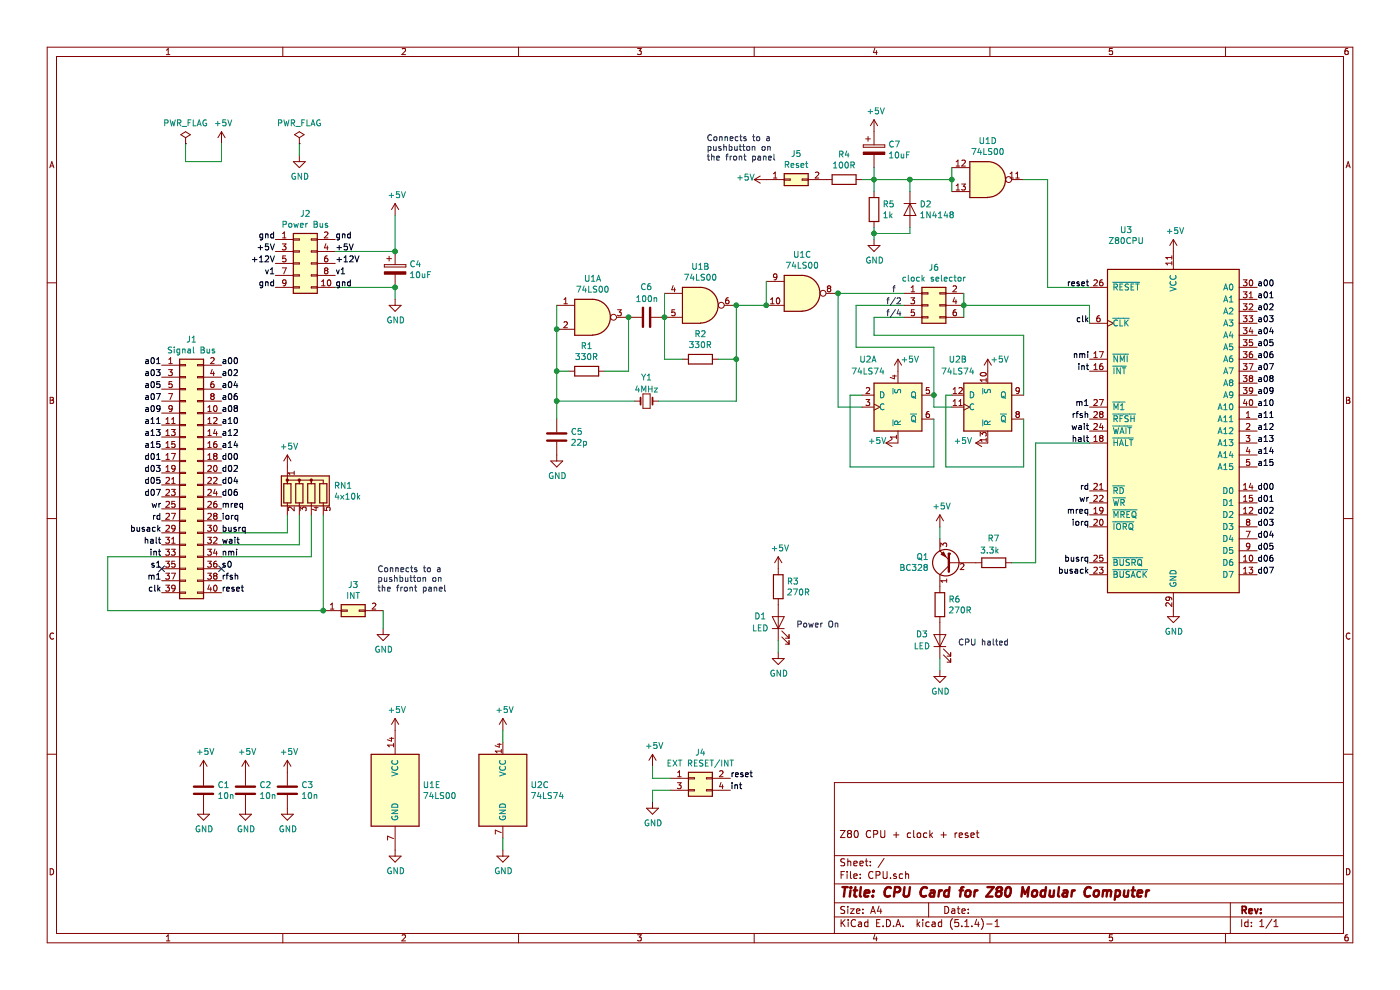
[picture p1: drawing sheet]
EESchema Schematic File Version 4
EELAYER 30 0
EELAYER END
$Descr A4 11693 8268
encoding utf-8
Sheet 1 1
Title "CPU Card for Z80 Modular Computer"
Date ""
Rev ""
Comp ""
Comment1 "Z80 CPU + clock + reset"
Comment2 ""
Comment3 ""
Comment4 ""
$EndDescr
$Comp
L CPU:Z80CPU U3
U 1 1
P 9800 3600
F 0 "U3" H 9406 5281 50  0000 C CNN
F 1 "Z80CPU" H 9406 5190 50  0000 C CNN
F 2 "Package_DIP:DIP-40_W25.4mm_Socket_LongPads" H 9800 4000 50  0001 C CNN
F 3 "www.zilog.com/manage_directlink.php?filepath=docs/z80/um0080" H 9800 4000 50  0001 C CNN
	1    9800 3600
	1    0    0    -1  
$EndComp
$Comp
L Connector_Generic:Conn_02x05_Odd_Even J2
U 1 1
P 2500 2200
F 0 "J2" H 2550 2617 50  0000 C CNN
F 1 "Power Bus" H 2550 2526 50  0000 C CNN
F 2 "Connector_PinHeader_2.54mm:PinHeader_2x05_P2.54mm_Vertical" H 2500 2200 50  0001 C CNN
F 3 "~" H 2500 2200 50  0001 C CNN
	1    2500 2200
	1    0    0    -1  
$EndComp
$Comp
L Connector_Generic:Conn_02x20_Odd_Even J1
U 1 1
P 1550 3950
F 0 "J1" H 1600 5067 50  0000 C CNN
F 1 "Signal Bus" H 1600 4976 50  0000 C CNN
F 2 "Connector_PinHeader_2.54mm:PinHeader_2x20_P2.54mm_Vertical" H 1550 3950 50  0001 C CNN
F 3 "~" H 1550 3950 50  0001 C CNN
	1    1550 3950
	1    0    0    -1  
$EndComp
Text Label 2800 2000 0    50   ~ 0
gnd
Text Label 2800 2100 0    50   ~ 0
+5V
Text Label 2800 2200 0    50   ~ 0
+12V
Text Label 2800 2300 0    50   ~ 0
v1
Text Label 2800 2400 0    50   ~ 0
gnd
Text Label 2300 2000 2    50   ~ 0
gnd
Text Label 2300 2100 2    50   ~ 0
+5V
Text Label 2300 2200 2    50   ~ 0
+12V
Text Label 2300 2300 2    50   ~ 0
v1
Text Label 2300 2400 2    50   ~ 0
gnd
Text Label 1350 3050 2    50   ~ 0
a01
Text Label 1350 3150 2    50   ~ 0
a03
Text Label 1350 3250 2    50   ~ 0
a05
Text Label 1350 3350 2    50   ~ 0
a07
Text Label 1350 3450 2    50   ~ 0
a09
Text Label 1350 3550 2    50   ~ 0
a11
Text Label 1350 3650 2    50   ~ 0
a13
Text Label 1350 3750 2    50   ~ 0
a15
Text Label 1350 3850 2    50   ~ 0
d01
Text Label 1350 3950 2    50   ~ 0
d03
Text Label 1350 4050 2    50   ~ 0
d05
Text Label 1350 4150 2    50   ~ 0
d07
Text Label 1350 4250 2    50   ~ 0
wr
Text Label 1350 4350 2    50   ~ 0
rd
Text Label 1350 4450 2    50   ~ 0
busack
Text Label 1350 4550 2    50   ~ 0
halt
Text Label 1350 4650 2    50   ~ 0
int
Text Label 1350 4750 2    50   ~ 0
s1
Text Label 1350 4850 2    50   ~ 0
m1
Text Label 1350 4950 2    50   ~ 0
clk
Text Label 1850 3050 0    50   ~ 0
a00
Text Label 1850 3150 0    50   ~ 0
a02
Text Label 1850 3250 0    50   ~ 0
a04
Text Label 1850 3350 0    50   ~ 0
a06
Text Label 1850 3450 0    50   ~ 0
a08
Text Label 1850 3550 0    50   ~ 0
a10
Text Label 1850 3650 0    50   ~ 0
a12
Text Label 1850 3750 0    50   ~ 0
a14
Text Label 1850 3850 0    50   ~ 0
d00
Text Label 1850 3950 0    50   ~ 0
d02
Text Label 1850 4050 0    50   ~ 0
d04
Text Label 1850 4150 0    50   ~ 0
d06
Text Label 1850 4250 0    50   ~ 0
mreq
Text Label 1850 4350 0    50   ~ 0
iorq
Text Label 1850 4450 0    50   ~ 0
busrq
Text Label 1850 4550 0    50   ~ 0
wait
Text Label 1850 4650 0    50   ~ 0
nmi
Text Label 1850 4750 0    50   ~ 0
s0
Text Label 1850 4850 0    50   ~ 0
rfsh
Text Label 1850 4950 0    50   ~ 0
reset
Text Label 10500 2400 0    50   ~ 0
a00
Text Label 10500 2500 0    50   ~ 0
a01
Text Label 10500 2600 0    50   ~ 0
a02
Text Label 10500 2700 0    50   ~ 0
a03
Text Label 10500 2800 0    50   ~ 0
a04
Text Label 10500 2900 0    50   ~ 0
a05
Text Label 10500 3000 0    50   ~ 0
a06
Text Label 10500 3100 0    50   ~ 0
a07
Text Label 10500 3200 0    50   ~ 0
a08
Text Label 10500 3300 0    50   ~ 0
a09
Text Label 10500 3400 0    50   ~ 0
a10
Text Label 10500 3500 0    50   ~ 0
a11
Text Label 10500 3600 0    50   ~ 0
a12
Text Label 10500 3700 0    50   ~ 0
a13
Text Label 10500 3800 0    50   ~ 0
a14
Text Label 10500 3900 0    50   ~ 0
a15
Text Label 10500 4100 0    50   ~ 0
d00
Text Label 10500 4200 0    50   ~ 0
d01
Text Label 10500 4300 0    50   ~ 0
d02
Text Label 10500 4400 0    50   ~ 0
d03
Text Label 10500 4500 0    50   ~ 0
d04
Text Label 10500 4600 0    50   ~ 0
d05
Text Label 10500 4700 0    50   ~ 0
d06
Text Label 10500 4800 0    50   ~ 0
d07
Text Label 9100 3000 2    50   ~ 0
nmi
Text Label 9100 3100 2    50   ~ 0
int
Text Label 9100 3600 2    50   ~ 0
wait
Text Label 9100 3700 2    50   ~ 0
halt
Text Label 9100 4700 2    50   ~ 0
busrq
Text Label 9100 4800 2    50   ~ 0
busack
$Comp
L power:GND #PWR032
U 1 1
P 9800 5100
F 0 "#PWR032" H 9800 4850 50  0001 C CNN
F 1 "GND" H 9805 4927 50  0000 C CNN
F 2 "" H 9800 5100 50  0001 C CNN
F 3 "" H 9800 5100 50  0001 C CNN
	1    9800 5100
	1    0    0    -1  
$EndComp
$Comp
L power:+5V #PWR031
U 1 1
P 9800 2100
F 0 "#PWR031" H 9800 1950 50  0001 C CNN
F 1 "+5V" H 9815 2273 50  0000 C CNN
F 2 "" H 9800 2100 50  0001 C CNN
F 3 "" H 9800 2100 50  0001 C CNN
	1    9800 2100
	1    0    0    -1  
$EndComp
$Comp
L power:+5V #PWR011
U 1 1
P 3300 1800
F 0 "#PWR011" H 3300 1650 50  0001 C CNN
F 1 "+5V" H 3315 1973 50  0000 C CNN
F 2 "" H 3300 1800 50  0001 C CNN
F 3 "" H 3300 1800 50  0001 C CNN
	1    3300 1800
	1    0    0    -1  
$EndComp
$Comp
L power:GND #PWR012
U 1 1
P 3300 2500
F 0 "#PWR012" H 3300 2250 50  0001 C CNN
F 1 "GND" H 3305 2327 50  0000 C CNN
F 2 "" H 3300 2500 50  0001 C CNN
F 3 "" H 3300 2500 50  0001 C CNN
	1    3300 2500
	1    0    0    -1  
$EndComp
Wire Wire Line
	3300 2500 3300 2400
Wire Wire Line
	3300 2400 2800 2400
Wire Wire Line
	3300 1800 3300 2100
Wire Wire Line
	3300 2100 2800 2100
NoConn ~ 1350 4750
NoConn ~ 1850 4750
$Comp
L 74xx:74LS00 U1
U 1 1
P 4950 2650
F 0 "U1" H 4950 2975 50  0000 C CNN
F 1 "74LS00" H 4950 2884 50  0000 C CNN
F 2 "Package_DIP:DIP-14_W7.62mm_Socket_LongPads" H 4950 2650 50  0001 C CNN
F 3 "http://www.ti.com/lit/gpn/sn74ls00" H 4950 2650 50  0001 C CNN
	1    4950 2650
	1    0    0    -1  
$EndComp
$Comp
L 74xx:74LS00 U1
U 2 1
P 5850 2550
F 0 "U1" H 5850 2875 50  0000 C CNN
F 1 "74LS00" H 5850 2784 50  0000 C CNN
F 2 "Package_DIP:DIP-14_W7.62mm_Socket_LongPads" H 5850 2550 50  0001 C CNN
F 3 "http://www.ti.com/lit/gpn/sn74ls00" H 5850 2550 50  0001 C CNN
	2    5850 2550
	1    0    0    -1  
$EndComp
$Comp
L Device:R R2
U 1 1
P 5850 3000
F 0 "R2" V 6057 3000 50  0000 C CNN
F 1 "330R" V 5966 3000 50  0000 C CNN
F 2 "Resistor_THT:R_Axial_DIN0207_L6.3mm_D2.5mm_P10.16mm_Horizontal" V 5780 3000 50  0001 C CNN
F 3 "~" H 5850 3000 50  0001 C CNN
	1    5850 3000
	0    -1   -1   0   
$EndComp
$Comp
L Device:R R1
U 1 1
P 4900 3100
F 0 "R1" V 5107 3100 50  0000 C CNN
F 1 "330R" V 5016 3100 50  0000 C CNN
F 2 "Resistor_THT:R_Axial_DIN0207_L6.3mm_D2.5mm_P10.16mm_Horizontal" V 4830 3100 50  0001 C CNN
F 3 "~" H 4900 3100 50  0001 C CNN
	1    4900 3100
	0    -1   -1   0   
$EndComp
$Comp
L Device:Crystal_Small Y1
U 1 1
P 5400 3350
F 0 "Y1" H 5400 3550 50  0000 C CNN
F 1 "4MHz" H 5400 3450 50  0000 C CNN
F 2 "Crystal:Crystal_HC49-U_Vertical" H 5400 3350 50  0001 C CNN
F 3 "~" H 5400 3350 50  0001 C CNN
	1    5400 3350
	1    0    0    -1  
$EndComp
$Comp
L Device:C C5
U 1 1
P 4650 3650
F 0 "C5" H 4765 3696 50  0000 L CNN
F 1 "22p" H 4765 3605 50  0000 L CNN
F 2 "Capacitor_THT:C_Disc_D3.8mm_W2.6mm_P2.50mm" H 4688 3500 50  0001 C CNN
F 3 "~" H 4650 3650 50  0001 C CNN
	1    4650 3650
	1    0    0    -1  
$EndComp
$Comp
L power:GND #PWR017
U 1 1
P 4650 3800
F 0 "#PWR017" H 4650 3550 50  0001 C CNN
F 1 "GND" H 4655 3627 50  0000 C CNN
F 2 "" H 4650 3800 50  0001 C CNN
F 3 "" H 4650 3800 50  0001 C CNN
	1    4650 3800
	1    0    0    -1  
$EndComp
$Comp
L Device:R R5
U 1 1
P 7300 1750
F 0 "R5" H 7370 1796 50  0000 L CNN
F 1 "1k" H 7370 1705 50  0000 L CNN
F 2 "Resistor_THT:R_Axial_DIN0207_L6.3mm_D2.5mm_P10.16mm_Horizontal" V 7230 1750 50  0001 C CNN
F 3 "~" H 7300 1750 50  0001 C CNN
	1    7300 1750
	1    0    0    -1  
$EndComp
$Comp
L Device:R R4
U 1 1
P 7050 1500
F 0 "R4" V 7257 1500 50  0000 C CNN
F 1 "100R" V 7166 1500 50  0000 C CNN
F 2 "Resistor_THT:R_Axial_DIN0207_L6.3mm_D2.5mm_P10.16mm_Horizontal" V 6980 1500 50  0001 C CNN
F 3 "~" H 7050 1500 50  0001 C CNN
	1    7050 1500
	0    -1   -1   0   
$EndComp
$Comp
L Diode:1N4148 D2
U 1 1
P 7600 1750
F 0 "D2" V 7554 1829 50  0000 L CNN
F 1 "1N4148" V 7645 1829 50  0000 L CNN
F 2 "Diode_THT:D_DO-35_SOD27_P7.62mm_Horizontal" H 7600 1575 50  0001 C CNN
F 3 "https://assets.nexperia.com/documents/d-sheet/1N4148_1N4448.pdf" H 7600 1750 50  0001 C CNN
	1    7600 1750
	0    1    1    0   
$EndComp
Wire Wire Line
	7200 1500 7300 1500
Connection ~ 7300 1500
$Comp
L power:+5V #PWR023
U 1 1
P 7300 1100
F 0 "#PWR023" H 7300 950 50  0001 C CNN
F 1 "+5V" H 7315 1273 50  0000 C CNN
F 2 "" H 7300 1100 50  0001 C CNN
F 3 "" H 7300 1100 50  0001 C CNN
	1    7300 1100
	1    0    0    -1  
$EndComp
$Comp
L power:GND #PWR024
U 1 1
P 7300 2000
F 0 "#PWR024" H 7300 1750 50  0001 C CNN
F 1 "GND" H 7305 1827 50  0000 C CNN
F 2 "" H 7300 2000 50  0001 C CNN
F 3 "" H 7300 2000 50  0001 C CNN
	1    7300 2000
	1    0    0    -1  
$EndComp
$Comp
L power:PWR_FLAG #FLG01
U 1 1
P 1550 1200
F 0 "#FLG01" H 1550 1275 50  0001 C CNN
F 1 "PWR_FLAG" H 1550 1373 50  0000 C CNN
F 2 "" H 1550 1200 50  0001 C CNN
F 3 "~" H 1550 1200 50  0001 C CNN
	1    1550 1200
	1    0    0    -1  
$EndComp
$Comp
L power:PWR_FLAG #FLG02
U 1 1
P 2500 1200
F 0 "#FLG02" H 2500 1275 50  0001 C CNN
F 1 "PWR_FLAG" H 2500 1373 50  0000 C CNN
F 2 "" H 2500 1200 50  0001 C CNN
F 3 "~" H 2500 1200 50  0001 C CNN
	1    2500 1200
	1    0    0    -1  
$EndComp
$Comp
L power:GND #PWR09
U 1 1
P 2500 1300
F 0 "#PWR09" H 2500 1050 50  0001 C CNN
F 1 "GND" H 2505 1127 50  0000 C CNN
F 2 "" H 2500 1300 50  0001 C CNN
F 3 "" H 2500 1300 50  0001 C CNN
	1    2500 1300
	1    0    0    -1  
$EndComp
$Comp
L power:+5V #PWR03
U 1 1
P 1850 1200
F 0 "#PWR03" H 1850 1050 50  0001 C CNN
F 1 "+5V" H 1865 1373 50  0000 C CNN
F 2 "" H 1850 1200 50  0001 C CNN
F 3 "" H 1850 1200 50  0001 C CNN
	1    1850 1200
	1    0    0    -1  
$EndComp
Wire Wire Line
	1550 1200 1550 1350
Wire Wire Line
	1550 1350 1850 1350
Wire Wire Line
	1850 1350 1850 1200
Wire Wire Line
	2500 1200 2500 1300
$Comp
L power:GND #PWR02
U 1 1
P 1700 6750
F 0 "#PWR02" H 1700 6500 50  0001 C CNN
F 1 "GND" H 1705 6577 50  0000 C CNN
F 2 "" H 1700 6750 50  0001 C CNN
F 3 "" H 1700 6750 50  0001 C CNN
	1    1700 6750
	1    0    0    -1  
$EndComp
$Comp
L 74xx:74LS74 U2
U 1 1
P 7500 3400
F 0 "U2" H 7250 3800 50  0000 C CNN
F 1 "74LS74" H 7250 3700 50  0000 C CNN
F 2 "Package_DIP:DIP-14_W7.62mm_Socket_LongPads" H 7500 3400 50  0001 C CNN
F 3 "74xx/74hc_hct74.pdf" H 7500 3400 50  0001 C CNN
	1    7500 3400
	1    0    0    -1  
$EndComp
Wire Wire Line
	7000 3400 7200 3400
Wire Wire Line
	7200 3300 7100 3300
Wire Wire Line
	7100 3300 7100 3900
Wire Wire Line
	7100 3900 7800 3900
Wire Wire Line
	7800 3900 7800 3500
$Comp
L power:+5V #PWR025
U 1 1
P 7500 3100
F 0 "#PWR025" H 7500 2950 50  0001 C CNN
F 1 "+5V" H 7600 3200 50  0000 C CNN
F 2 "" H 7500 3100 50  0001 C CNN
F 3 "" H 7500 3100 50  0001 C CNN
	1    7500 3100
	1    0    0    -1  
$EndComp
$Comp
L power:+5V #PWR026
U 1 1
P 7500 3700
F 0 "#PWR026" H 7500 3550 50  0001 C CNN
F 1 "+5V" V 7515 3873 50  0000 C CNN
F 2 "" H 7500 3700 50  0001 C CNN
F 3 "" H 7500 3700 50  0001 C CNN
	1    7500 3700
	0    -1   -1   0   
$EndComp
$Comp
L 74xx:74LS74 U2
U 2 1
P 8250 3400
F 0 "U2" H 8000 3800 50  0000 C CNN
F 1 "74LS74" H 8000 3700 50  0000 C CNN
F 2 "Package_DIP:DIP-14_W7.62mm_Socket_LongPads" H 8250 3400 50  0001 C CNN
F 3 "74xx/74hc_hct74.pdf" H 8250 3400 50  0001 C CNN
	2    8250 3400
	1    0    0    -1  
$EndComp
Wire Wire Line
	7800 3300 7800 3400
Wire Wire Line
	7800 3400 7950 3400
Wire Wire Line
	7950 3300 7900 3300
Wire Wire Line
	7900 3300 7900 3900
Wire Wire Line
	7900 3900 8550 3900
Wire Wire Line
	8550 3900 8550 3500
$Comp
L power:+5V #PWR029
U 1 1
P 8250 3100
F 0 "#PWR029" H 8250 2950 50  0001 C CNN
F 1 "+5V" H 8350 3200 50  0000 C CNN
F 2 "" H 8250 3100 50  0001 C CNN
F 3 "" H 8250 3100 50  0001 C CNN
	1    8250 3100
	1    0    0    -1  
$EndComp
$Comp
L power:+5V #PWR030
U 1 1
P 8250 3700
F 0 "#PWR030" H 8250 3550 50  0001 C CNN
F 1 "+5V" V 8265 3828 50  0000 L CNN
F 2 "" H 8250 3700 50  0001 C CNN
F 3 "" H 8250 3700 50  0001 C CNN
	1    8250 3700
	0    -1   -1   0   
$EndComp
Wire Wire Line
	7150 2550 7150 2900
Wire Wire Line
	7150 2900 7800 2900
Wire Wire Line
	7800 2900 7800 3300
Connection ~ 7800 3300
Wire Wire Line
	7300 2650 7300 2800
Wire Wire Line
	7300 2800 8550 2800
Wire Wire Line
	8550 2800 8550 3300
Wire Wire Line
	8050 2450 8050 2550
Wire Wire Line
	8050 2550 8050 2650
Connection ~ 8050 2550
Wire Wire Line
	9100 2550 9100 2700
Wire Wire Line
	7000 3400 7000 2450
$Comp
L 74xx:74LS00 U1
U 5 1
P 3300 6600
F 0 "U1" H 3530 6646 50  0000 L CNN
F 1 "74LS00" H 3530 6555 50  0000 L CNN
F 2 "Package_DIP:DIP-14_W7.62mm_Socket_LongPads" H 3300 6600 50  0001 C CNN
F 3 "http://www.ti.com/lit/gpn/sn74ls00" H 3300 6600 50  0001 C CNN
	5    3300 6600
	1    0    0    -1  
$EndComp
$Comp
L 74xx:74LS74 U2
U 3 1
P 4200 6600
F 0 "U2" H 4430 6646 50  0000 L CNN
F 1 "74LS74" H 4430 6555 50  0000 L CNN
F 2 "Package_DIP:DIP-14_W7.62mm_Socket_LongPads" H 4200 6600 50  0001 C CNN
F 3 "74xx/74hc_hct74.pdf" H 4200 6600 50  0001 C CNN
	3    4200 6600
	1    0    0    -1  
$EndComp
$Comp
L power:+5V #PWR015
U 1 1
P 4200 6100
F 0 "#PWR015" H 4200 5950 50  0001 C CNN
F 1 "+5V" H 4215 6273 50  0000 C CNN
F 2 "" H 4200 6100 50  0001 C CNN
F 3 "" H 4200 6100 50  0001 C CNN
	1    4200 6100
	1    0    0    -1  
$EndComp
$Comp
L power:GND #PWR016
U 1 1
P 4200 7100
F 0 "#PWR016" H 4200 6850 50  0001 C CNN
F 1 "GND" H 4205 6927 50  0000 C CNN
F 2 "" H 4200 7100 50  0001 C CNN
F 3 "" H 4200 7100 50  0001 C CNN
	1    4200 7100
	1    0    0    -1  
$EndComp
Wire Wire Line
	1850 4450 2400 4450
Wire Wire Line
	2400 4300 2400 4450
$Comp
L power:+5V #PWR06
U 1 1
P 2400 3900
F 0 "#PWR06" H 2400 3750 50  0001 C CNN
F 1 "+5V" H 2415 4073 50  0000 C CNN
F 2 "" H 2400 3900 50  0001 C CNN
F 3 "" H 2400 3900 50  0001 C CNN
	1    2400 3900
	1    0    0    -1  
$EndComp
Wire Wire Line
	1850 4650 2600 4650
Wire Wire Line
	1850 4550 2500 4550
$Comp
L Device:C C6
U 1 1
P 5400 2650
F 0 "C6" V 5650 2600 50  0000 L CNN
F 1 "100n" V 5550 2550 50  0000 L CNN
F 2 "Capacitor_THT:C_Disc_D3.8mm_W2.6mm_P2.50mm" H 5438 2500 50  0001 C CNN
F 3 "~" H 5400 2650 50  0001 C CNN
	1    5400 2650
	0    -1   -1   0   
$EndComp
$Comp
L 74xx:74LS00 U1
U 3 1
P 6700 2450
F 0 "U1" H 6700 2775 50  0000 C CNN
F 1 "74LS00" H 6700 2684 50  0000 C CNN
F 2 "Package_DIP:DIP-14_W7.62mm_Socket_LongPads" H 6700 2450 50  0001 C CNN
F 3 "http://www.ti.com/lit/gpn/sn74ls00" H 6700 2450 50  0001 C CNN
	3    6700 2450
	1    0    0    -1  
$EndComp
Wire Wire Line
	4650 3500 4650 3350
Wire Wire Line
	4750 3100 4650 3100
Connection ~ 4650 3100
Wire Wire Line
	4650 3100 4650 2750
Wire Wire Line
	5050 3100 5250 3100
Wire Wire Line
	5250 3100 5250 2650
Connection ~ 5250 2650
Wire Wire Line
	5700 3000 5550 3000
Wire Wire Line
	5550 3000 5550 2650
Connection ~ 5550 2650
Wire Wire Line
	6150 2550 6150 3000
Wire Wire Line
	6150 3000 6000 3000
Wire Wire Line
	6150 2550 6400 2550
Connection ~ 6150 2550
Wire Wire Line
	5300 3350 4650 3350
Connection ~ 4650 3350
Wire Wire Line
	4650 3350 4650 3100
Wire Wire Line
	5500 3350 6150 3350
Wire Wire Line
	6150 3350 6150 3000
Connection ~ 6150 3000
Connection ~ 7000 2450
Text Notes 7450 2450 0    50   ~ 0
f
Text Notes 7400 2550 0    50   ~ 0
f/2
Text Notes 7400 2650 0    50   ~ 0
f/4
Wire Wire Line
	900  5100 900  4650
Wire Wire Line
	900  4650 1350 4650
Text Label 9100 4100 2    50   ~ 0
rd
Text Label 9100 4200 2    50   ~ 0
wr
Text Label 9100 4300 2    50   ~ 0
mreq
Text Label 9100 2700 2    50   ~ 0
clk
Text Label 9100 2400 2    50   ~ 0
reset
Text Label 9100 4400 2    50   ~ 0
iorq
Wire Wire Line
	8050 2550 9100 2550
Wire Wire Line
	7000 2450 7550 2450
Wire Wire Line
	7150 2550 7550 2550
Wire Wire Line
	7550 2650 7300 2650
Text Label 9100 3400 2    50   ~ 0
m1
Text Label 9100 3500 2    50   ~ 0
rfsh
Wire Wire Line
	6400 2350 6400 2550
Connection ~ 6400 2550
Wire Wire Line
	5550 2450 5550 2650
Wire Wire Line
	4650 2550 4650 2750
Connection ~ 4650 2750
$Comp
L Device:CP C4
U 1 1
P 3300 2250
F 0 "C4" H 3418 2296 50  0000 L CNN
F 1 "10uF" H 3418 2205 50  0000 L CNN
F 2 "Capacitor_THT:CP_Radial_D5.0mm_P2.50mm" H 3338 2100 50  0001 C CNN
F 3 "~" H 3300 2250 50  0001 C CNN
	1    3300 2250
	1    0    0    -1  
$EndComp
Connection ~ 3300 2100
Connection ~ 3300 2400
$Comp
L Transistor_BJT:BC328 Q1
U 1 1
P 7950 4700
F 0 "Q1" H 8141 4654 50  0000 L CNN
F 1 "BC328" H 8141 4745 50  0000 L CNN
F 2 "Package_TO_SOT_THT:TO-92_Inline" H 8150 4625 50  0001 L CIN
F 3 "http://www.redrok.com/PNP_BC327_-45V_-800mA_0.625W_Hfe100_TO-92.pdf" H 7950 4700 50  0001 L CNN
	1    7950 4700
	-1   0    0    1   
$EndComp
$Comp
L Device:R R6
U 1 1
P 7850 5050
F 0 "R6" H 7920 5096 50  0000 L CNN
F 1 "270R" H 7920 5005 50  0000 L CNN
F 2 "Resistor_THT:R_Axial_DIN0207_L6.3mm_D2.5mm_P10.16mm_Horizontal" V 7780 5050 50  0001 C CNN
F 3 "~" H 7850 5050 50  0001 C CNN
	1    7850 5050
	1    0    0    -1  
$EndComp
$Comp
L Device:LED D3
U 1 1
P 7850 5350
F 0 "D3" V 7900 5500 50  0000 C CNN
F 1 "LED" V 7800 5500 50  0000 C CNN
F 2 "LED_THT:LED_D3.0mm" H 7850 5350 50  0001 C CNN
F 3 "~" H 7850 5350 50  0001 C CNN
	1    7850 5350
	0    -1   -1   0   
$EndComp
$Comp
L Device:R R7
U 1 1
P 8300 4700
F 0 "R7" V 8500 4650 50  0000 L CNN
F 1 "3.3k" V 8400 4650 50  0000 L CNN
F 2 "Resistor_THT:R_Axial_DIN0207_L6.3mm_D2.5mm_P10.16mm_Horizontal" V 8230 4700 50  0001 C CNN
F 3 "~" H 8300 4700 50  0001 C CNN
	1    8300 4700
	0    -1   -1   0   
$EndComp
$Comp
L power:GND #PWR028
U 1 1
P 7850 5600
F 0 "#PWR028" H 7850 5350 50  0001 C CNN
F 1 "GND" H 7855 5427 50  0000 C CNN
F 2 "" H 7850 5600 50  0001 C CNN
F 3 "" H 7850 5600 50  0001 C CNN
	1    7850 5600
	1    0    0    -1  
$EndComp
$Comp
L power:+5V #PWR027
U 1 1
P 7850 4400
F 0 "#PWR027" H 7850 4250 50  0001 C CNN
F 1 "+5V" H 7865 4573 50  0000 C CNN
F 2 "" H 7850 4400 50  0001 C CNN
F 3 "" H 7850 4400 50  0001 C CNN
	1    7850 4400
	1    0    0    -1  
$EndComp
Wire Wire Line
	7850 4400 7850 4500
Wire Wire Line
	7850 5500 7850 5600
Wire Wire Line
	9100 3700 8650 3700
Wire Wire Line
	8650 3700 8650 4700
Text Notes 8000 5400 0    50   ~ 0
CPU halted
$Comp
L 74xx:74LS00 U1
U 4 1
P 8250 1500
F 0 "U1" H 8250 1825 50  0000 C CNN
F 1 "74LS00" H 8250 1734 50  0000 C CNN
F 2 "Package_DIP:DIP-14_W7.62mm_Socket_LongPads" H 8250 1500 50  0001 C CNN
F 3 "http://www.ti.com/lit/gpn/sn74ls00" H 8250 1500 50  0001 C CNN
	4    8250 1500
	1    0    0    -1  
$EndComp
Wire Wire Line
	7950 1400 7950 1500
Connection ~ 7950 1500
Wire Wire Line
	7950 1500 7950 1600
Wire Wire Line
	8750 2400 9100 2400
Wire Wire Line
	7300 1500 7300 1600
Wire Wire Line
	7300 1500 7600 1500
Wire Wire Line
	7600 1600 7600 1500
Connection ~ 7600 1500
Wire Wire Line
	7600 1500 7950 1500
Wire Wire Line
	7300 1400 7300 1500
Wire Wire Line
	7300 1950 7600 1950
Wire Wire Line
	7600 1950 7600 1900
Wire Wire Line
	7300 1900 7300 1950
Wire Wire Line
	7300 2000 7300 1950
Connection ~ 7300 1950
Wire Wire Line
	8550 1500 8750 1500
Wire Wire Line
	8750 1500 8750 2400
$Comp
L Device:CP C7
U 1 1
P 7300 1250
F 0 "C7" H 7418 1296 50  0000 L CNN
F 1 "10uF" H 7418 1205 50  0000 L CNN
F 2 "Capacitor_THT:CP_Radial_D5.0mm_P2.50mm" H 7338 1100 50  0001 C CNN
F 3 "~" H 7300 1250 50  0001 C CNN
	1    7300 1250
	1    0    0    -1  
$EndComp
$Comp
L Device:LED D1
U 1 1
P 6500 5200
F 0 "D1" V 6550 5350 50  0000 C CNN
F 1 "LED" V 6450 5350 50  0000 C CNN
F 2 "LED_THT:LED_D3.0mm" H 6500 5200 50  0001 C CNN
F 3 "~" H 6500 5200 50  0001 C CNN
	1    6500 5200
	0    -1   -1   0   
$EndComp
Text Notes 6650 5250 0    50   ~ 0
Power On
$Comp
L power:GND #PWR022
U 1 1
P 6500 5450
F 0 "#PWR022" H 6500 5200 50  0001 C CNN
F 1 "GND" H 6505 5277 50  0000 C CNN
F 2 "" H 6500 5450 50  0001 C CNN
F 3 "" H 6500 5450 50  0001 C CNN
	1    6500 5450
	1    0    0    -1  
$EndComp
Wire Wire Line
	6500 5450 6500 5350
$Comp
L Device:R R3
U 1 1
P 6500 4900
F 0 "R3" H 6570 4946 50  0000 L CNN
F 1 "270R" H 6570 4855 50  0000 L CNN
F 2 "Resistor_THT:R_Axial_DIN0207_L6.3mm_D2.5mm_P10.16mm_Horizontal" V 6430 4900 50  0001 C CNN
F 3 "~" H 6500 4900 50  0001 C CNN
	1    6500 4900
	1    0    0    -1  
$EndComp
$Comp
L power:+5V #PWR021
U 1 1
P 6500 4750
F 0 "#PWR021" H 6500 4600 50  0001 C CNN
F 1 "+5V" H 6515 4923 50  0000 C CNN
F 2 "" H 6500 4750 50  0001 C CNN
F 3 "" H 6500 4750 50  0001 C CNN
	1    6500 4750
	1    0    0    -1  
$EndComp
Wire Wire Line
	8650 4700 8450 4700
$Comp
L power:GND #PWR010
U 1 1
P 3200 5250
F 0 "#PWR010" H 3200 5000 50  0001 C CNN
F 1 "GND" H 3205 5077 50  0000 C CNN
F 2 "" H 3200 5250 50  0001 C CNN
F 3 "" H 3200 5250 50  0001 C CNN
	1    3200 5250
	1    0    0    -1  
$EndComp
$Comp
L power:GND #PWR019
U 1 1
P 5450 6700
F 0 "#PWR019" H 5450 6450 50  0001 C CNN
F 1 "GND" H 5455 6527 50  0000 C CNN
F 2 "" H 5450 6700 50  0001 C CNN
F 3 "" H 5450 6700 50  0001 C CNN
	1    5450 6700
	1    0    0    -1  
$EndComp
$Comp
L power:+5V #PWR018
U 1 1
P 5450 6400
F 0 "#PWR018" H 5450 6250 50  0001 C CNN
F 1 "+5V" H 5465 6573 50  0000 C CNN
F 2 "" H 5450 6400 50  0001 C CNN
F 3 "" H 5450 6400 50  0001 C CNN
	1    5450 6400
	1    0    0    -1  
$EndComp
Wire Wire Line
	5600 6500 5450 6500
Wire Wire Line
	5450 6500 5450 6400
Wire Wire Line
	5600 6600 5450 6600
Wire Wire Line
	5450 6600 5450 6700
$Comp
L Connector_Generic:Conn_02x01 J5
U 1 1
P 6600 1500
F 0 "J5" H 6650 1717 50  0000 C CNN
F 1 "Reset" H 6650 1626 50  0000 C CNN
F 2 "Connector_PinHeader_2.54mm:PinHeader_2x01_P2.54mm_Vertical" H 6600 1500 50  0001 C CNN
F 3 "~" H 6600 1500 50  0001 C CNN
	1    6600 1500
	1    0    0    -1  
$EndComp
$Comp
L Connector_Generic:Conn_02x01 J3
U 1 1
P 2900 5100
F 0 "J3" H 2950 5317 50  0000 C CNN
F 1 "INT" H 2950 5226 50  0000 C CNN
F 2 "Connector_PinHeader_2.54mm:PinHeader_2x01_P2.54mm_Vertical" H 2900 5100 50  0001 C CNN
F 3 "~" H 2900 5100 50  0001 C CNN
	1    2900 5100
	1    0    0    -1  
$EndComp
Wire Wire Line
	3200 5100 3200 5250
Text Notes 3150 4950 0    50   ~ 0
Connects to a\npushbutton on\nthe front panel
Text Notes 5900 1350 0    50   ~ 0
Connects to a\npushbutton on\nthe front panel
$Comp
L Device:R_Network04 RN1
U 1 1
P 2600 4100
F 0 "RN1" H 2788 4146 50  0000 L CNN
F 1 "4x10k" H 2788 4055 50  0000 L CNN
F 2 "Resistor_THT:R_Array_SIP5" V 2875 4100 50  0001 C CNN
F 3 "http://www.vishay.com/docs/31509/csc.pdf" H 2600 4100 50  0001 C CNN
	1    2600 4100
	1    0    0    -1  
$EndComp
Wire Wire Line
	2500 4300 2500 4550
Wire Wire Line
	2600 4300 2600 4650
Wire Wire Line
	2700 5100 900  5100
Wire Wire Line
	2700 4300 2700 5100
Connection ~ 2700 5100
$Comp
L Device:C C1
U 1 1
P 1700 6600
F 0 "C1" H 1815 6646 50  0000 L CNN
F 1 "10n" H 1815 6555 50  0000 L CNN
F 2 "Capacitor_THT:C_Disc_D3.8mm_W2.6mm_P2.50mm" H 1738 6450 50  0001 C CNN
F 3 "~" H 1700 6600 50  0001 C CNN
	1    1700 6600
	1    0    0    -1  
$EndComp
$Comp
L Device:C C2
U 1 1
P 2050 6600
F 0 "C2" H 2165 6646 50  0000 L CNN
F 1 "10n" H 2165 6555 50  0000 L CNN
F 2 "Capacitor_THT:C_Disc_D3.8mm_W2.6mm_P2.50mm" H 2088 6450 50  0001 C CNN
F 3 "~" H 2050 6600 50  0001 C CNN
	1    2050 6600
	1    0    0    -1  
$EndComp
$Comp
L Device:C C3
U 1 1
P 2400 6600
F 0 "C3" H 2515 6646 50  0000 L CNN
F 1 "10n" H 2515 6555 50  0000 L CNN
F 2 "Capacitor_THT:C_Disc_D3.8mm_W2.6mm_P2.50mm" H 2438 6450 50  0001 C CNN
F 3 "~" H 2400 6600 50  0001 C CNN
	1    2400 6600
	1    0    0    -1  
$EndComp
$Comp
L power:GND #PWR05
U 1 1
P 2050 6750
F 0 "#PWR05" H 2050 6500 50  0001 C CNN
F 1 "GND" H 2055 6577 50  0000 C CNN
F 2 "" H 2050 6750 50  0001 C CNN
F 3 "" H 2050 6750 50  0001 C CNN
	1    2050 6750
	1    0    0    -1  
$EndComp
$Comp
L power:GND #PWR08
U 1 1
P 2400 6750
F 0 "#PWR08" H 2400 6500 50  0001 C CNN
F 1 "GND" H 2405 6577 50  0000 C CNN
F 2 "" H 2400 6750 50  0001 C CNN
F 3 "" H 2400 6750 50  0001 C CNN
	1    2400 6750
	1    0    0    -1  
$EndComp
$Comp
L power:GND #PWR014
U 1 1
P 3300 7100
F 0 "#PWR014" H 3300 6850 50  0001 C CNN
F 1 "GND" H 3305 6927 50  0000 C CNN
F 2 "" H 3300 7100 50  0001 C CNN
F 3 "" H 3300 7100 50  0001 C CNN
	1    3300 7100
	1    0    0    -1  
$EndComp
$Comp
L power:+5V #PWR013
U 1 1
P 3300 6100
F 0 "#PWR013" H 3300 5950 50  0001 C CNN
F 1 "+5V" H 3315 6273 50  0000 C CNN
F 2 "" H 3300 6100 50  0001 C CNN
F 3 "" H 3300 6100 50  0001 C CNN
	1    3300 6100
	1    0    0    -1  
$EndComp
$Comp
L power:+5V #PWR07
U 1 1
P 2400 6450
F 0 "#PWR07" H 2400 6300 50  0001 C CNN
F 1 "+5V" H 2415 6623 50  0000 C CNN
F 2 "" H 2400 6450 50  0001 C CNN
F 3 "" H 2400 6450 50  0001 C CNN
	1    2400 6450
	1    0    0    -1  
$EndComp
$Comp
L power:+5V #PWR04
U 1 1
P 2050 6450
F 0 "#PWR04" H 2050 6300 50  0001 C CNN
F 1 "+5V" H 2065 6623 50  0000 C CNN
F 2 "" H 2050 6450 50  0001 C CNN
F 3 "" H 2050 6450 50  0001 C CNN
	1    2050 6450
	1    0    0    -1  
$EndComp
$Comp
L power:+5V #PWR01
U 1 1
P 1700 6450
F 0 "#PWR01" H 1700 6300 50  0001 C CNN
F 1 "+5V" H 1715 6623 50  0000 C CNN
F 2 "" H 1700 6450 50  0001 C CNN
F 3 "" H 1700 6450 50  0001 C CNN
	1    1700 6450
	1    0    0    -1  
$EndComp
Wire Wire Line
	4200 6100 4200 6200
Wire Wire Line
	4200 7000 4200 7100
$Comp
L power:+5V #PWR020
U 1 1
P 6400 1500
F 0 "#PWR020" H 6400 1350 50  0001 C CNN
F 1 "+5V" V 6415 1673 50  0000 C CNN
F 2 "" H 6400 1500 50  0001 C CNN
F 3 "" H 6400 1500 50  0001 C CNN
	1    6400 1500
	0    -1   -1   0   
$EndComp
$Comp
L Connector_Generic:Conn_02x02_Odd_Even J4
U 1 1
P 5800 6500
F 0 "J4" H 5850 6717 50  0000 C CNN
F 1 "EXT RESET/INT" H 5850 6626 50  0000 C CNN
F 2 "Connector_PinHeader_2.54mm:PinHeader_2x02_P2.54mm_Vertical" H 5800 6500 50  0001 C CNN
F 3 "~" H 5800 6500 50  0001 C CNN
	1    5800 6500
	1    0    0    -1  
$EndComp
Text Label 6100 6500 0    50   ~ 0
reset
Text Label 6100 6600 0    50   ~ 0
int
$Comp
L Connector_Generic:Conn_02x03_Odd_Even J6
U 1 1
P 7750 2550
F 0 "J6" H 7800 2867 50  0000 C CNN
F 1 "clock selector" H 7800 2776 50  0000 C CNN
F 2 "Connector_PinHeader_2.54mm:PinHeader_2x03_P2.54mm_Vertical" H 7750 2550 50  0001 C CNN
F 3 "~" H 7750 2550 50  0001 C CNN
	1    7750 2550
	1    0    0    -1  
$EndComp
$EndSCHEMATC
